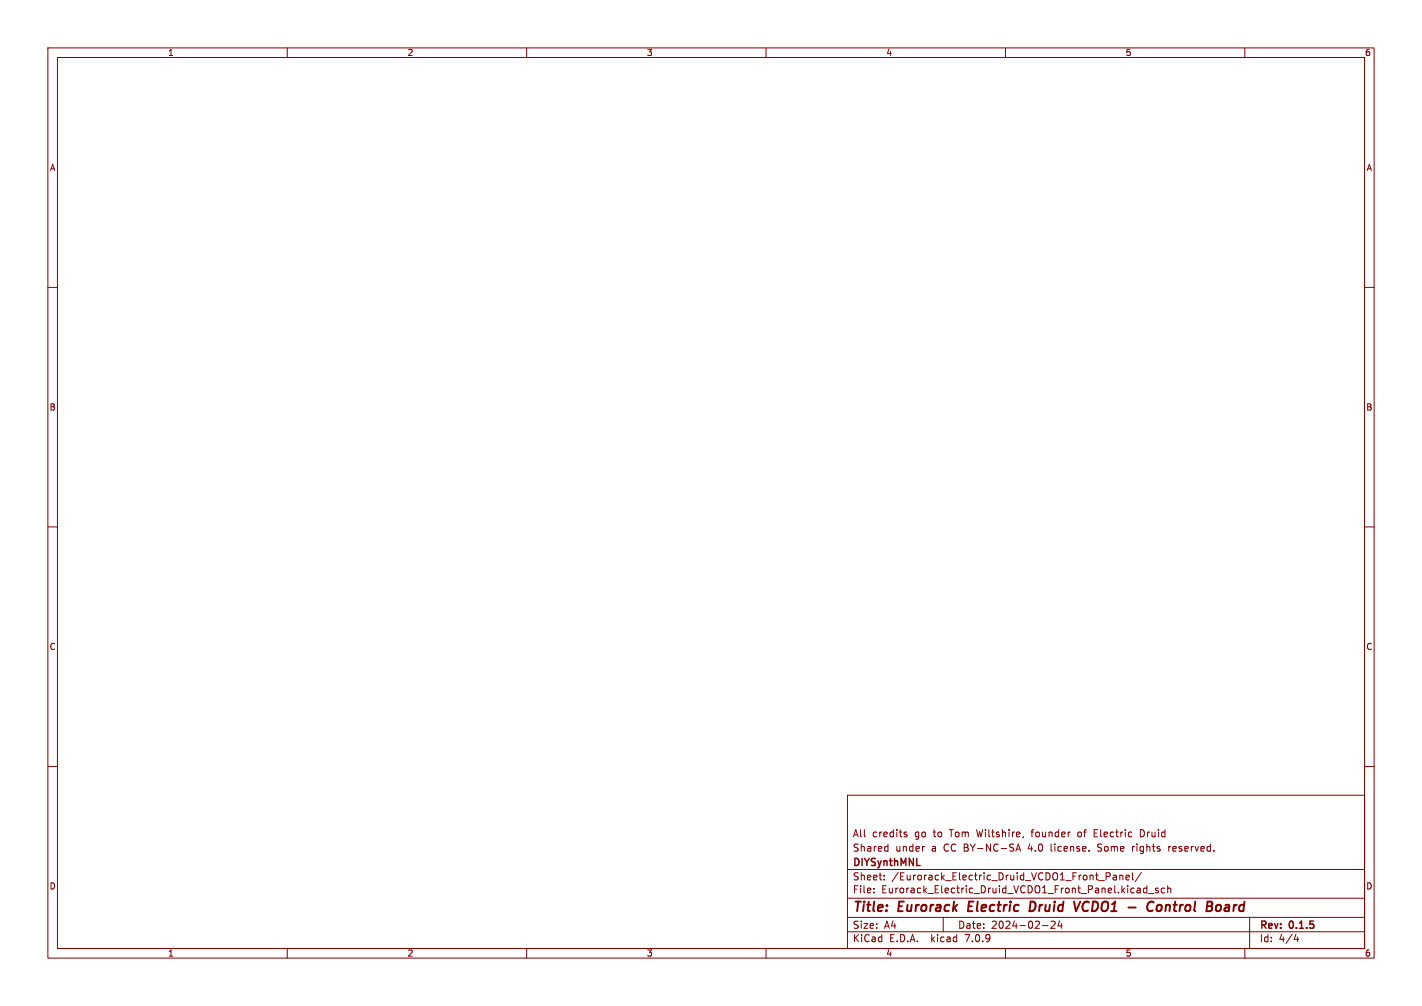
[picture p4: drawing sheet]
<svg xmlns="http://www.w3.org/2000/svg" width="297mm" height="210mm" viewBox="0 0 297 210" stroke-linecap="round" stroke-linejoin="round" font-family="sans-serif">
<g fill="none" stroke="#840000" stroke-width=".21">
<path d="M10 10h277v190h-277zM12 12h273v186h-273zM60 10v2M110 10v2M160 10v2M210 10v2M260 10v2M10 60h2M285 60h2M10 110h2M285 110h2M10 160h2"/>
<path d="M285 160h2M177 166h108v32h-108zM185.3 176.7l.2 .1M185.5 176.2v1.5M185.5 177.6l-.2 .1M188.9 174.1l.6 .3-.1 .2-.4 .1M188.9 173.8h.5M193 176.7h.1M212.2 177.7l.5-1.5 .5 1.5M212.3 177.3h.7M213.7 174.6l-.1 .3M225.2 173.8v.8"/>
<path d="M228.5 173.9h.5M229.2 173.2h-.7v1.5h.7M229.2 177.6l.3 .1M229.4 176.3l-.2 .2 .2 .3M236.5 176.7v1M236.8 176.7l-.3 .3M238.7 173.3l-.5-.1v1.5l.5-.1M244.1 176.7v1M244.5 176.7l-.4 .3M60 198v2M110 198v2M160 198v2"/>
<path d="M177 194.5h108M177 191.5h108M177 187.5h108M177 181.5h108M182.5 186.3v.1M182.5 185.5v.1M184.7 183.6v.1M184.7 182.8v.1M197 191.5v3M210 198v2M217.7 193.2h1.2M219.5 192.4l.6-.1 .3 .4-.9 1.1h.9"/>
<path d="M221.3 192.2l-.3 1.1h.9M221.7 192.8v1M231 182.2h.6l.3 .3-.2 .4-.7 .1M232.5 182.8h.6l.1 .9M233.2 183.1h-.5l-.2 .2 .2 .4 .5-.1M233.9 182.8l.2-.1 .4 .1v.9M233.9 182.7v1M235.2 183.2l.7-.1-.1-.3-.4-.1-.2 .2v.7h.6M236.5 182.2v1.3l.2 .2M238 185.4l.2 .2v.8M238.2 186.3l-.5 .1M238.2 185.8h-.5"/>
<path d="M238.4 182.1l-1.3 2M239.5 185.5l-.4-.1-.3 .3 .2 .6h.5M239.5 184.9v1.5M239.9 186.5h1.1M241.9 185.5l-.4-.1-.2 .2 .1 .2 .5 .2v.3h-.6M243.2 185.5l-.4-.1-.3 .3 .2 .6h.5M243.9 185.5l.2-.1 .4 .1v.9M243.9 184.9v1.5M260 198v2M261 191.5v6.5M270.7 195l-.4 1.1h.9M271 195.6v1"/>
</g>
<path d="M202.4 188.2l-.2 2h.9M216 188.3l-.7-.1-.3 2h.5l.5-.3M225.6 188.2l-.9 2M226.4 188.5l-.3 .9 .3 .7M241 188.4l-.1-.1a.86 .86 0 0 0-1.3 .8M241.7 189.1l.1-.1a.5 .5 0 0 1 .9 .3l-.1 .5-.2 .3a.5 .5 0 0 1-.9-.3zM254.7 188.9l.3 .4v.5l-.3 .3M256.1 188.9l-.2 .1M256.5 189.4h-.4a.4 .4 0 0 0-.4 .4 .4 .4 0 0 0 .3 .4h.4" fill="none" stroke="#840000" stroke-width=".4"/>
<g font-size="2.8" fill="#840000">
<text x="178" y="190.9">Title:</text>
<text x="187.7" y="190.9">Eurorack</text>
<text x="203" y="190.9">Electric</text>
<text x="216.7" y="190.9">Druid</text>
<text x="226.8" y="190.9">VCDO1</text>
<text x="238.9" y="190.9">-</text>
<text x="243.7" y="190.9">Control</text>
<text x="256.8" y="190.9">Board</text>
</g>
<g font-size="2.1" fill="#840000">
<text x="178" y="178">Shared</text>
<text x="178" y="175">All</text>
<text x="182.2" y="175">credits</text>
<text x="187" y="178">under</text>
<text x="191.1" y="175">go</text>
<text x="194.6" y="178">a</text>
<text x="195.1" y="175">to</text>
<text x="197.3" y="178">CC BY-NC-SA</text>
<text x="198.6" y="175">Tom</text>
<text x="204.4" y="175">Wiltshire,</text>
<text x="215.1" y="178">4.0</text>
<text x="216" y="175">founder</text>
<text x="220" y="178">license.</text>
<text x="225.8" y="175">of</text>
<text x="229.3" y="175">Electric</text>
<text x="230" y="178">Some</text>
<text x="237.3" y="178">rights</text>
<text x="239.1" y="175">Druid</text>
<text x="245.1" y="178">reserved.</text>
<text x="178" y="184">Sheet:</text>
<text x="178" y="181.2">DIYSynthMNL</text>
<text x="186.2" y="184">/Eurorack_Electric_Druid_VCDO1_Front_Panel/</text>
<text x="178" y="186.7">File:</text>
<text x="184.1" y="186.7">Eurorack_Electric_Druid_VCDO1_Front_Panel.kicad_sch</text>
<text x="178" y="196.9">KiCad</text>
<text x="178" y="194.1">Size:</text>
<text x="184.7" y="194.1">A4</text>
<text x="185.7" y="196.9">E.D.A.</text>
<text x="194.6" y="196.9">kicad</text>
<text x="200" y="194.1">Date:</text>
<text x="201.8" y="196.9">7.0.9</text>
<text x="207" y="194.1">2024-02-24</text>
<text x="263" y="194.3">Rev:</text>
<text x="263" y="196.9">Id:</text>
<text x="267.1" y="196.9">4/4</text>
<text x="269.4" y="194.3">0.1.5</text>
</g>
<g font-size="1.8" fill="#840000">
<text x="35" y="11.9">1</text>
<text x="85" y="11.9">2</text>
<text x="135" y="11.9">3</text>
<text x="185" y="11.9">4</text>
<text x="235" y="11.9">5</text>
<text x="285" y="11.9">6</text>
<text x="10.3" y="35.9">A</text>
<text x="285.3" y="35.9">A</text>
<text x="10.3" y="85.9">B</text>
<text x="285.3" y="85.9">B</text>
<text x="10.3" y="135.9">C</text>
<text x="285.3" y="135.9">C</text>
<text x="10.3" y="185.9">D</text>
<text x="285.3" y="185.9">D</text>
<text x="35" y="199.9">1</text>
<text x="85" y="199.9">2</text>
<text x="135" y="199.9">3</text>
<text x="185" y="199.9">4</text>
<text x="235" y="199.9">5</text>
<text x="285" y="199.9">6</text>
</g>
</svg>
